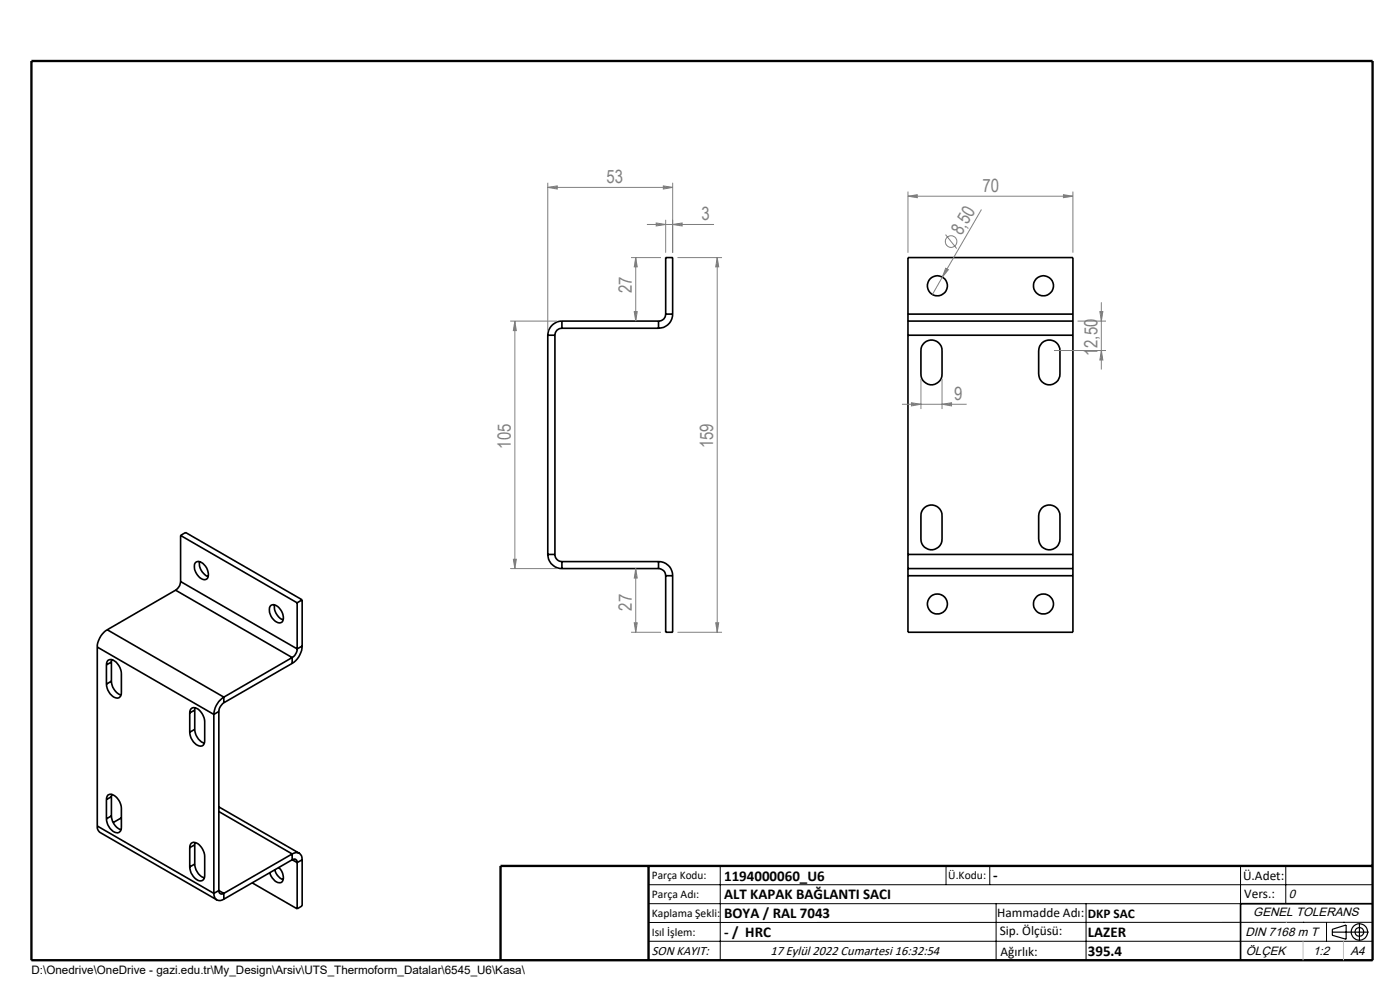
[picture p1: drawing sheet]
<svg xmlns="http://www.w3.org/2000/svg" width="297mm" height="210mm" viewBox="0 0 297 210" stroke-linecap="round" stroke-linejoin="round" font-family="sans-serif">
<g fill="none" stroke="#000" stroke-width=".35">
<path d="M116.2 71.1h1.5M116.2 71.1v46.5M117.7 71.1v46.5M119.2 68.1a3 3 0 0 0-3 3M119.2 69.6a1.45 1.45 0 0 0-1.5 1.5M119.2 68.1v1.5M119.2 69.6h20.5M119.2 68.1h20.5M139.7 68.1v1.5M141.2 66.6a1.45 1.45 0 0 1-1.5 1.5M141.2 66.6h1.5M141.2 66.6v-12h1.5v12"/>
<path d="M142.7 66.6a2.98 2.98 0 0 1-3 3M192.6 68.1v3M192.6 66.6v1.5M192.6 66.6h35M192.6 66.6v-12h35v12M192.6 71.1h35M192.6 68.1h35M192.6 71.1v46.5M196.1 72.7a2.25 2.25 0 0 1 2.4-.4 2.25 2.25 0 0 1 1.3 2.1v5a2.24 2.24 0 0 1-2.2 2.2 2.24 2.24 0 0 1-2.2-2.2v-5a2.04 2.04 0 0 1 .7-1.7zM221.1 72.7a2.27 2.27 0 0 1 2.4-.4 2.27 2.27 0 0 1 1.4 2.1v5a2.26 2.26 0 0 1-2.3 2.2 2.26 2.26 0 0 1-2.3-2.2v-5a2.37 2.37 0 0 1 .8-1.7zM227.6 68.1v3M227.6 66.6v1.5"/>
<path d="M227.6 71.1v46.5M38.3 113.6v9.8M38.3 113.6l24.7 14.3M38.3 113.6l1.1-.6 24.7 14.2M41.4 119.4a1.45 1.45 0 0 1 2.2 .7 2.21 2.21 0 0 1 .3 2.7 1.88 1.88 0 0 1-2.3-1.3l-.4-1.1zM42.3 119.1a2.99 2.99 0 0 0 1.9 3.2M116.2 117.6a2.99 2.99 0 0 0 3 3M116.2 117.6h1.5M117.7 117.6a1.51 1.51 0 0 0 1.5 1.5M119.2 119.1v1.5M119.2 119.1h20.5M139.7 119.1a2.99 2.99 0 0 1 3 3"/>
<path d="M139.7 119.1v1.5M192.6 117.6v3M192.6 117.6h35M196.1 107.7a2.25 2.25 0 0 1 2.4-.4 2.25 2.25 0 0 1 1.3 2.1v5a2.24 2.24 0 0 1-2.2 2.2 2.24 2.24 0 0 1-2.2-2.2v-5a2.17 2.17 0 0 1 .7-1.7zM221.1 107.7a2.27 2.27 0 0 1 2.4-.4 2.27 2.27 0 0 1 1.4 2.1v5a2.26 2.26 0 0 1-2.3 2.2 2.26 2.26 0 0 1-2.3-2.2v-5a2.56 2.56 0 0 1 .8-1.7zM227.6 117.6v3M20.6 137.3l24.8 14.2M20.6 137.3v37.9M22.8 133.6a4.5 4.5 0 0 0-2.2 3.7M22.8 133.6l24.7 14.3M23.7 139.9l-.1 .5M37.3 125.2l-14.5 8.4"/>
<path d="M37.3 125.2l24.7 14.3M38.3 123.4a2.33 2.33 0 0 1-1 1.8M38.3 123.4l24.7 14.2M57.3 128.6a1.44 1.44 0 0 1 2.2 .7 2.16 2.16 0 0 1 .3 2.7 1.89 1.89 0 0 1-2.3-1.3l-.3-1.2zM58.2 128.3a3.1 3.1 0 0 0 1.9 3.2M62 139.5l-14.5 8.4M62 139.5v1.2M63 137.6a2.34 2.34 0 0 1-1 1.9M63 127.9v9.7M64.1 137a4.6 4.6 0 0 1-2.1 3.7M64.1 137l-1.1 .6M64.1 127.2l-1.1 .7"/>
<path d="M64.1 127.2v9.8M119.2 120.6h20.5M139.7 120.6a1.51 1.51 0 0 1 1.5 1.5M141.2 122.1v12h1.5v-12M141.2 122.1h1.5M192.6 120.6v1.5M192.6 122.1v12h35v-12M192.6 122.1h35M192.6 120.6h35M227.6 120.6v1.5M22.6 141a.99 .99 0 0 1 .5-1 .99 .99 0 0 1 1.2 .2l.9 1 .5 1.3 .1 4.5a1.01 1.01 0 0 1-.6 1 1.01 1.01 0 0 1-1.2-.2l-.6-.6-.5-.8-.3-1.3M22.6 141v4.1"/>
<path d="M23.6 144.5a3.3 3.3 0 0 0 2.1 3M23.6 140.4l-1 .6M23.6 144.5l-1 .6M23.6 140.4v4.1M40.3 151.2a1.01 1.01 0 0 1 .5-1.1 1.01 1.01 0 0 1 1.2 .3l.9 1 .5 1.3v4.5a1.01 1.01 0 0 1-.5 1 1.01 1.01 0 0 1-1.2-.2l-.7-.6-.5-.8-.2-1.3M40.3 151.2v4.1M41.3 154.7a3.3 3.3 0 0 0 2.1 2.9M41.3 150.6l-1 .6M41.3 154.7l-1 .6M41.3 150.6v4.1M41.4 150.1l-.1 .5M45.4 151.5v38"/>
<path d="M46.4 150.9l-1 .6M46.4 150.9v38M47.5 147.9a4.7 4.7 0 0 0-2.1 3.6M47.5 149.1a2.49 2.49 0 0 0-1.1 1.8M47.5 147.9v1.2M62 140.7l-14.5 8.4M20.6 175.2a1.43 1.43 0 0 0 .6 1.4l24.8 14.3M20.6 175.2l24.8 14.3M22.6 169.6a.99 .99 0 0 1 .5-1.1 .99 .99 0 0 1 1.2 .3l.9 1 .5 1.3 .1 4.4a1.01 1.01 0 0 1-.6 1.1 1.01 1.01 0 0 1-1.2-.3l-.6-.6-.5-.8-.3-1.2M22.6 169.6v4.1M23.6 173.1a3.3 3.3 0 0 0 2.1 2.9M23.6 169v4.1"/>
<path d="M23.6 169l-1 .6M23.6 173.1l-1 .6M23.7 168.5l-.1 .5M25.8 173.5l-1.8 1M40.3 179.8a1.01 1.01 0 0 1 .5-1.1 1.01 1.01 0 0 1 1.2 .3l.9 1 .5 1.2v4.5a1.01 1.01 0 0 1-.5 1.1 1.01 1.01 0 0 1-1.2-.3l-.7-.6-.5-.7-.2-1.3M40.3 179.8v4.1M41.3 179.2v4.1M41.3 179.2l-1 .6M41.4 178.7l-.1 .5M46.4 171.2l17.1 9.8M46.4 172.1l15.6 9M41.3 183.3a3.3 3.3 0 0 0 2.1 2.9"/>
<path d="M41.3 183.3l-1 .6M45.4 189.5a1.29 1.29 0 0 0 .6 1.4 1.29 1.29 0 0 0 1.5-.2M46.4 188.9a.65 .65 0 0 0 .3 .7 .65 .65 0 0 0 .8-.1M46.4 188.9l-1 .6M46.4 188.9l1.1 .6M47.5 189.5v1.2M53.5 187.3l9.5 5.5M58.3 184.5a3.1 3.1 0 0 0 1.8 2.1M59.2 184a2.54 2.54 0 0 1 .6 3.1l-.3 .1a2.44 2.44 0 0 1-2.3-2.1M62 181.1a1.29 1.29 0 0 1 1.5-.1 1.29 1.29 0 0 1 .6 1.4M62 182.4a.65 .65 0 0 1 .7-.1 .65 .65 0 0 1 .3 .7M62 181.1v1.3"/>
<path d="M62 181.1l-14.5 8.4M62 182.4l-14.5 8.3M62 182.4l1 .6M63 183v9.8M64.1 182.4v9.7l-1.1 .7M64.1 182.4l-1.1 .6M291.2 191.7h-28v12"/>
<circle cx="198.9" cy="60.6" r="2.13"/>
<circle cx="221.4" cy="60.6" r="2.13"/>
<circle cx="198.9" cy="128.1" r="2.12"/>
<circle cx="221.4" cy="128.1" r="2.12"/>
</g>
<g fill="none" stroke="#808080" stroke-width=".21">
<path d="M116.2 39.7l2-.3v.7zM116.2 38.8v31.3M116.2 39.7h26.5M140.7 39.4l2 .3-2 .4zM142.7 38.8v14.8M133.9 54.6h6.3M134.9 54.6l.3 2h-.7zM134.9 54.6v13.5M137.2 47.6h14.3M139.2 47.3l2 .3-2 .3zM141.2 46.6v7M142.7 47.6l2-.3v.6z"/>
<path d="M143.7 54.6h9.5M152.2 54.6l.3 2h-.7zM152.2 54.6v79.5M192.6 41.6l2-.3v.6zM192.6 40.6v13M192.6 41.6h35M199.9 58.8l-2.1 3.7M200.6 49.8l2.4 2.9M200.6 56.9l.6 .3-1.3 1.6zM208.2 44.4l-8.3 14.4M225.6 41.3l2 .3-2 .3zM227.6 40.6v13"/>
<path d="M108.2 68.1h10M109.2 68.1l.3 2h-.6zM109.2 68.1v52.5M134.5 66.1h.7l-.3 2zM223.6 74.4h11M228.6 68.1h6M233.3 66.1h.7l-.4 2zM233.6 74.4l.4 2h-.7zM233.6 64.1v14.3M191.3 85.8h13.8M193.4 85.4l2 .4-2 .3zM195.4 80.4v6.4"/>
<path d="M199.8 85.8l2.1-.4v.7zM199.8 80.4v6.4M108.9 118.6h.6l-.3 2zM108.2 120.6h10M133.9 134.1h6.3M134.5 132.1h.7l-.3 2zM134.9 120.6l.3 2h-.7zM134.9 120.6v13.5M143.7 134.1h9.5M151.8 132.1h.7l-.3 2z"/>
<circle cx="201.8" cy="51.2" r="1.22"/>
</g>
<g fill="none" stroke="#000" stroke-width=".25">
<path d="M282.6 197.7h7.8M282.6 197.1l3-.9v3l-3-.8zM288.4 195.8v3.8M106.2 203.7h185"/>
<circle cx="288.4" cy="197.7" r="1.74"/>
<circle cx="288.4" cy="197.7" r=".93"/>
</g>
<g fill="none" stroke="#000" stroke-width=".21">
<path d="M137.6 187.7h153.6M137.6 191.7h153.6M137.6 199.7h153.6M152.8 183.7v20M200.7 183.7v4M210 183.7v4M211.3 191.7v12M230.4 191.7v12M263.2 183.7v20M272.8 183.7v8M276.4 195.6h.1M281.4 195.6v4.1"/>
<path d="M285 195.6h.1M291.2 195.6l-153.6 .1"/>
</g>
<path d="M6.7 12.9h284.5v190.8h-284.5zM137.6 183.7v20M291.2 183.7h-185v20" fill="none" stroke="#000" stroke-width=".5"/>
<path d="M276.4 199.7v4M285 199.7v4" fill="none" stroke="#c0c0c0" stroke-width=".21"/>
<path d="M272.8 195.6h.1" fill="none" stroke="#c0c0c0" stroke-width=".25"/>
<g fill="#808080">
<path d="M200.6 56.9l.6 .3-1.3 1.6z"/>
<path d="M192.6 41.6l2-.3v.6zM225.6 41.3l2 .3-2 .3z"/>
<path d="M199.8 85.8l2.1-.4v.7zM193.4 85.4l2 .4-2 .3z"/>
<path d="M151.8 132.1h.7l-.3 2zM152.2 54.6l.3 2h-.7z"/>
<path d="M233.6 74.4l.4 2h-.7zM233.3 66.1h.7l-.4 2z"/>
<path d="M134.9 54.6l.3 2h-.7zM134.5 66.1h.7l-.3 2z"/>
<path d="M109.2 68.1l.3 2h-.6zM108.9 118.6h.6l-.3 2zM134.9 120.6l.3 2h-.7zM134.5 132.1h.7l-.3 2z"/>
<path d="M116.2 39.7l2-.3v.7zM140.7 39.4l2 .3-2 .4z"/>
<path d="M139.2 47.3l2 .3-2 .3zM142.7 47.6l2-.3v.6z"/>
</g>
<g font-size="3.9" fill="#808080">
<text x="128.7" y="38.9">53</text>
<text x="208.4" y="40.7">70</text>
<text x="148.8" y="46.7">3</text>
<text x="204" y="50.1" transform="rotate(-60 204 50.1)">8,50</text>
<text x="134" y="62.2" transform="rotate(-90 134 62.2)">27</text>
<text x="232.8" y="75.6" transform="rotate(-90 232.8 75.6)">12,50</text>
<text x="202.4" y="84.9">9</text>
<text x="108.4" y="95.2" transform="rotate(-90 108.4 95.2)">105</text>
<text x="151.3" y="95.1" transform="rotate(-90 151.3 95.1)">159</text>
<text x="134" y="129.5" transform="rotate(-90 134 129.5)">27</text>
</g>
<g font-size="3.2">
<text x="153.6" y="186.8">1194000060_U6</text>
<text x="153.6" y="190.8">ALT KAPAK BAĞLANTI SACI</text>
<text x="210.7" y="186.6">-</text>
<text x="153.6" y="194.8">BOYA / RAL 7043</text>
<text x="153.6" y="198.8">- / HRC</text>
<text x="230.8" y="198.7">LAZER</text>
<text x="230.8" y="202.8">395.4</text>
</g>
<g font-size="2.8">
<text x="263.7" y="186.7">Ü.Adet:</text>
<text x="263.9" y="190.5">Vers.:</text>
<text x="211.5" y="194.5">Hammadde Adı:</text>
<text x="230.8" y="194.7">DKP SAC</text>
<text x="138.3" y="202.6">SON KAYIT:</text>
<text x="163.5" y="202.6">17 Eylül 2022 Cumartesi 16:32:54</text>
<text x="212.1" y="198.4">Sip. Ölçüsü:</text>
<text x="212.2" y="202.7">Ağırlık:</text>
</g>
<g font-size="2.6">
<text x="273.4" y="190.4">0</text>
<text x="265.9" y="194.4">GENEL TOLERANS</text>
<text x="264.2" y="198.5">DIN 7168 m T</text>
<text x="264.3" y="202.6">ÖLÇEK</text>
<text x="278.5" y="202.6">1:2</text>
<text x="286.5" y="202.6">A4</text>
</g>
<g font-size="2.5">
<text x="138.3" y="186.4">Parça Kodu:</text>
<text x="138.3" y="190.5">Parça Adı:</text>
<text x="201.2" y="186.5">Ü.Kodu:</text>
<text x="138.3" y="194.5">Kaplama Şekli:</text>
<text x="138.3" y="198.6">Isıl İşlem:</text>
<text x="6.7" y="206.7">D:\Onedrive\OneDrive - gazi.edu.tr\My_Design\Arsiv\UTS_Thermoform_Datalar\6545_U6\Kasa\</text>
</g>
</svg>
